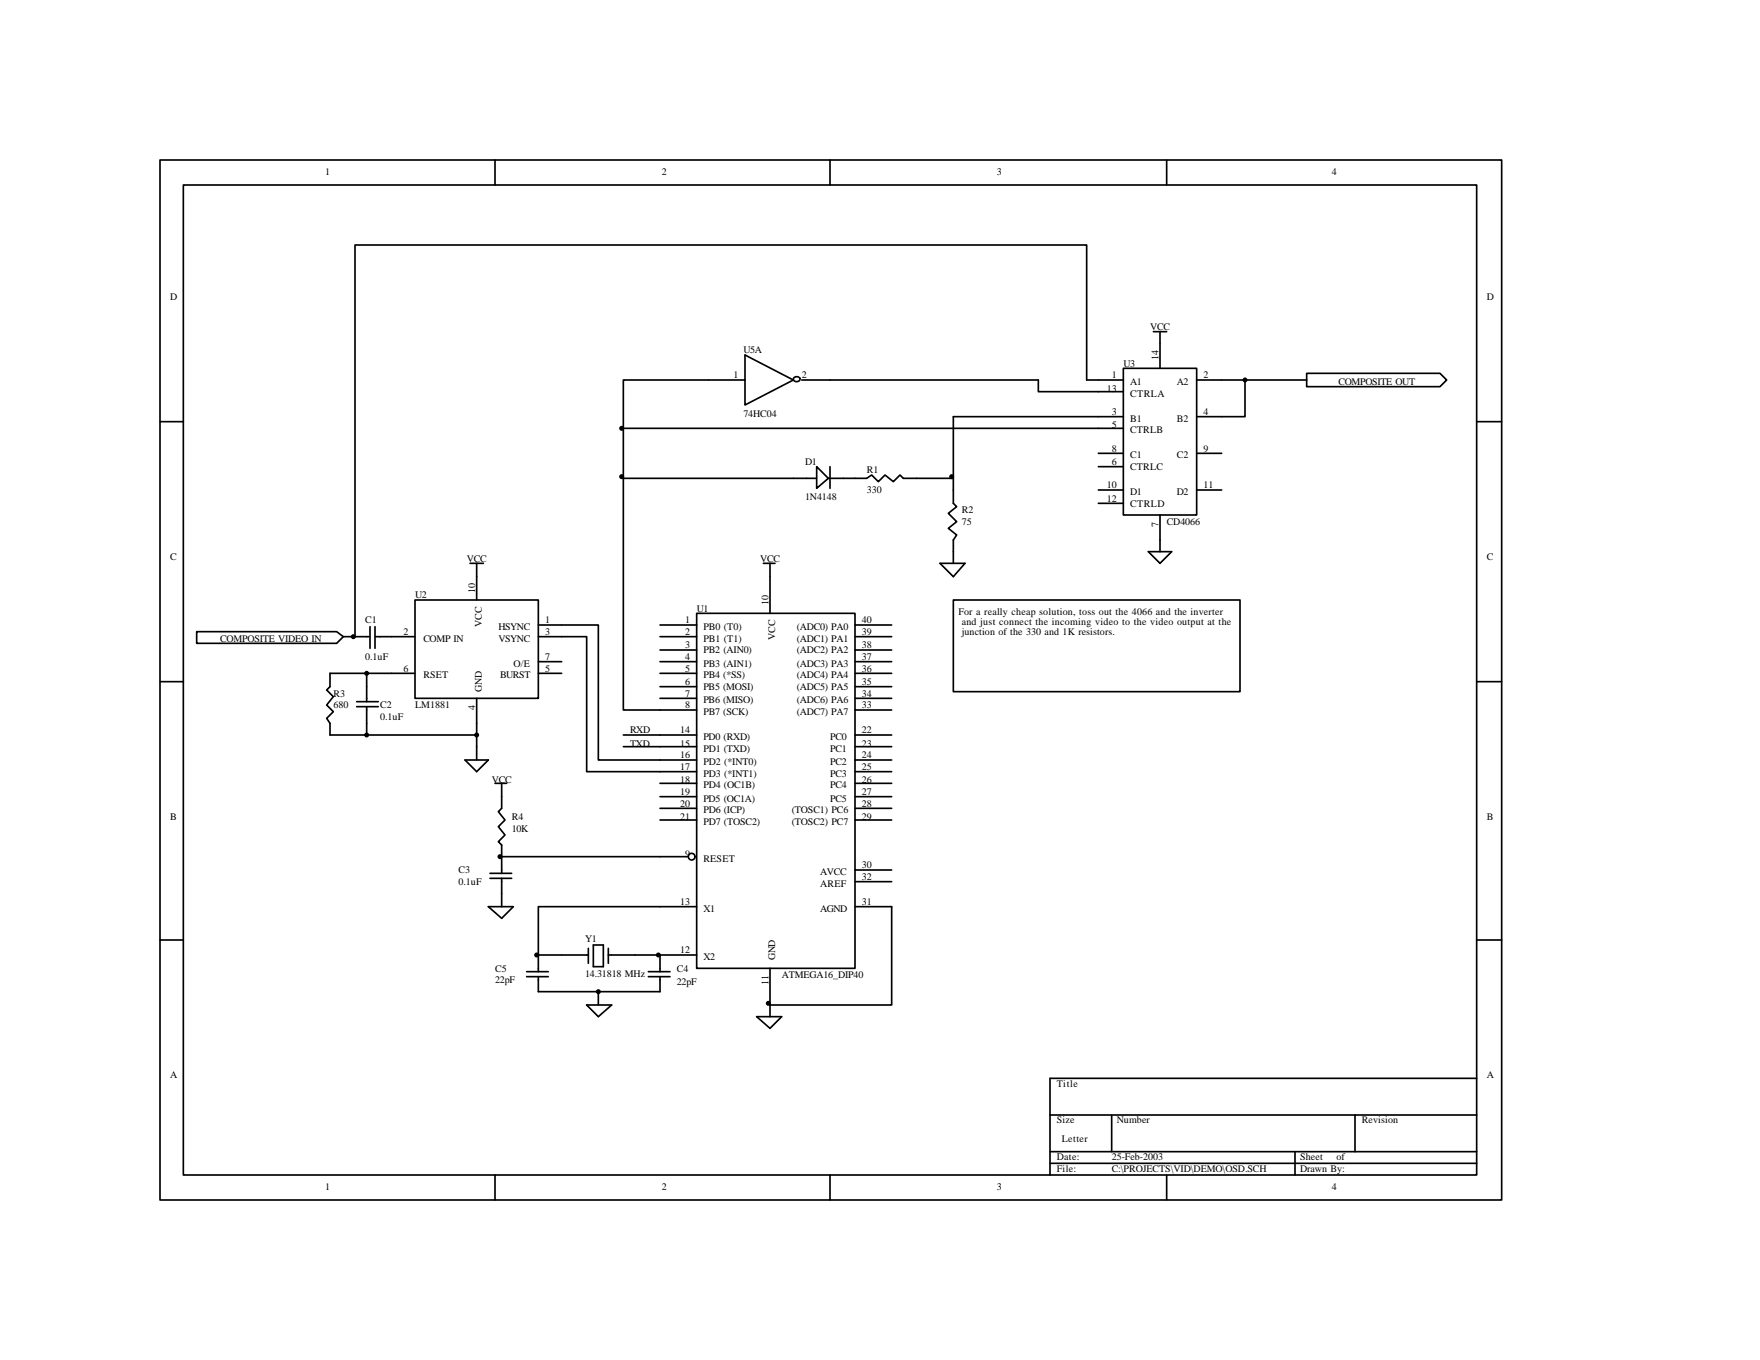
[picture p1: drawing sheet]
<svg xmlns="http://www.w3.org/2000/svg" width="279mm" height="216mm" viewBox="0 0 279 216" stroke-linecap="round" stroke-linejoin="round" font-family="sans-serif">
<g fill="none" stroke="#000" stroke-width=".26">
<path d="M25.4 25.4h213v165.1h-213zM29.1 29.4h205.3v157.1h-205.3zM78.6 25.4v4M131.8 25.4v4M185.2 25.4v4M25.4 66.9h3.7M234.4 66.9h4M25.4 108.2h3.7M234.4 108.2h4M25.4 149.2h3.7M234.4 149.2h4M166.7 177h67.7"/>
<path d="M176.5 177v5.8M215.1 177v5.8M234.4 171.2h-67.7v15.3M78.6 186.5v4M131.8 186.5v4M166.7 182.8h67.7M166.7 184.7h67.7M185.2 186.5v4M205.6 182.8v3.7"/>
</g>
<path d="M110.6 97.4h25.1v56.3h-25.1z" fill="#fff" stroke="#000" stroke-width=".26"/>
<g fill="none" stroke="#000" stroke-width=".26">
<path d="M125.9 75.9h9.8M104.8 99.2h5.8M122.2 91.5v5.9M135.7 99.2h5.9M104.8 101.1h5.8M104.8 103.2h5.8M104.8 105h5.8M104.8 106.9h5.8M104.8 109h5.8M104.8 110.9h5.8M104.8 112.7h5.8M104.8 116.7h5.8"/>
<path d="M104.8 118.5h5.8M135.7 101.1h5.9M135.7 103.2h5.9M135.7 105h5.9M135.7 106.9h5.9M135.7 109h5.9M135.7 110.9h5.9M135.7 112.7h5.9M135.7 116.7h5.9M135.7 118.5h5.9M104.8 136h4.5M104.8 120.6h5.8"/>
<path d="M104.8 122.5h5.8M104.8 124.4h5.8M104.8 126.5h5.8M104.8 128.3h5.8M104.8 130.2h5.8M135.7 120.6h5.9M135.7 122.5h5.9M135.7 124.4h5.9M135.7 126.5h5.9M135.7 128.3h5.9M135.7 130.2h5.9M135.7 138.1h5.9"/>
<path d="M135.7 140h5.9M104.8 143.9h5.8M104.8 151.6h5.8M122.2 153.7v5.8M135.7 143.9h5.9"/>
<circle cx="109.8" cy="136" r=".53"/>
</g>
<g fill="#fff" stroke="#000" stroke-width=".26">
<path d="M131.8 74.1v3.4z"/>
<path d="M129.6 74.1l1.9 1.8-1.9 1.6z" fill-rule="evenodd"/>
</g>
<path d="M135.7 75.9h1.9l.8-.5 1 1.1 1.1-1.1 1.3 1.1 1.1-1.1 .5 .5h7.9M151.3 77.8v2.1l.6 .5-1.4 1.1 1.4 1.3-1.4 1.1 1.4 1-.6 .8v1.9M121.2 89.4h1.8M122.2 89.4v2.1" fill="none" stroke="#000" stroke-width=".26"/>
<path d="M65.9 95.2h19.6v15.7h-19.6z" fill="#fff" stroke="#000" stroke-width=".26"/>
<g fill="none" stroke="#000" stroke-width=".26">
<path d="M58.7 99.5v3.4M59.5 99.5v3.4M75.7 91.5v3.7M85.5 99.2h3.7M56.4 101.1h2.3M56.6 111.4h3.5M56.6 112.2h3.5M58.2 106.9v4.5M58.2 112.2v4.5M59.5 101.1h6.4M65.9 106.9h-13.5v2.1l-.5 .5 1 1.1-1 1.3 1 1.1-1 1 .5 .8v1.9h23.3M75.7 110.9v9.7"/>
<path d="M85.5 101.1h3.7M85.5 105h3.7M85.5 106.9h3.7M73.8 120.6h3.7l-1.8 1.9zM141.6 143.9v15.6h-19.4v1.9M120.1 161.4h4l-1.9 1.8z"/>
</g>
<path d="M31.2 100.3h22.2l1.1 .8-1.1 1h-22.2z" fill-rule="evenodd" fill="#fff" stroke="#000" stroke-width=".26"/>
<g fill="none" stroke="#000" stroke-width=".26">
<path d="M74.6 89.4h2.1M75.7 89.4v2.1M54.5 101.1h1.9M83.6 155h3.4M83.6 154.3h3.4M85.5 155v2.4M93.1 159.5h4l-2.1 1.9zM93.4 151.6h-7.9v2.7M93.4 150.5v2.4M94.2 150h1.6v3.5h-1.6zM95 157.4v2.1M96.6 151.6h4.2"/>
<path d="M96.6 150.5v2.4M102.9 155h3.5M102.9 154.3h3.5M104.8 151.6v2.7M104.8 155v2.4"/>
</g>
<path d="M178.3 58.5h11.7v23.3h-11.7z" fill="#fff" stroke="#000" stroke-width=".26"/>
<g fill="none" stroke="#000" stroke-width=".26">
<path d="M183.1 52.7h2.1M184.1 52.7v5.8M151.3 66.1h27M174.4 72h3.9M174.4 68h3.9M174.4 74.1h3.9M174.4 62.2h3.9M174.4 77.8h3.9M174.4 79.9h3.9M178.3 60.3h-5.8v-21.4h-116.1v62.2M190 60.3h7.6v5.8h-7.6M190 72h3.9"/>
<path d="M190 77.8h3.9M182.3 87.6h3.7l-1.9 1.8zM184.1 81.8v5.8"/>
</g>
<path d="M207.4 59.3h21.2l1.1 1-1.1 1.1h-21.2z" fill-rule="evenodd" fill="#fff" stroke="#000" stroke-width=".26"/>
<g fill="none" stroke="#000" stroke-width=".26">
<path d="M118.3 56.4l7.6 3.9-7.6 4zM118.3 60.3h-19.3v7.7M125.9 75.9h-26.9v36.8h5.8M127 60.1a.6 .6 0 0 0-.6-.3 .6 .6 0 0 0-.5 .4 .55 .55 0 0 0 .6 .4 .55 .55 0 0 0 .5-.4M127.3 60.3h37.5v1.9h9.6M151.3 66.1v11.7M174.4 68h-75.4v7.9M197.6 60.3h9.8M89.2 99.2h5.8v21.4h9.8M149.2 89.4h4l-1.9 2.1zM151.3 87.6v1.8M89.2 101.1h3.9v21.4h11.7"/>
<path d="M99 116.7h5.8M99 118.5h5.8M77.8 139.4h3.4M77.8 138.6h3.4M78.6 124.4h1.8M79.6 124.4v3.9l-.5 .6 1.1 1.3-1.1 1 1.1 1.4-1.1 1 .5 .5v4.5M79.6 136h25.2M79.6 139.4v4.5M77.5 143.9h4l-1.9 1.9zM85.5 157.4h19.3M100.8 151.6h4M104.8 143.9h-19.3v7.7"/>
</g>
<g fill="#000" stroke="#000" stroke-width=".26">
<circle cx="98.7" cy="75.7" r=".26"/>
<circle cx="98.7" cy="68" r=".26"/>
<circle cx="151.1" cy="75.7" r=".26"/>
<circle cx="197.6" cy="60.3" r=".26"/>
<circle cx="56.1" cy="101.1" r=".26"/>
<circle cx="58.2" cy="106.9" r=".26"/>
<circle cx="58.2" cy="116.7" r=".26"/>
<circle cx="75.7" cy="116.7" r=".26"/>
<circle cx="79.4" cy="136" r=".26"/>
<circle cx="85.2" cy="151.6" r=".26"/>
<circle cx="95" cy="157.4" r=".26"/>
<circle cx="104.5" cy="151.6" r=".26"/>
<circle cx="122" cy="159.3" r=".26"/>
</g>
<path d="M151.3 95.2h45.5v14.6h-45.5z" fill="#fff" stroke="#000" stroke-width=".26"/>
<g font-size="1.6">
<text x="51.6" y="27.8">1</text>
<text x="105" y="27.8">2</text>
<text x="158.2" y="27.8">3</text>
<text x="211.4" y="27.8">4</text>
<text x="27" y="47.6">D</text>
<text x="236" y="47.6">D</text>
<text x="182.6" y="52.4">VCC</text>
<text x="118" y="56.1">U5A</text>
<text x="178.3" y="58.2">U3</text>
<text x="183.9" y="57.2" transform="rotate(-90 183.9 57.2)">14</text>
<text x="116.4" y="60.1">1</text>
<text x="127.3" y="60.1">2</text>
<text x="175.7" y="62.2">13</text>
<text x="176.5" y="65.9">3</text>
<text x="176.5" y="60.1">1</text>
<text x="179.4" y="63">CTRLA</text>
<text x="179.4" y="61.1">A1</text>
<text x="186.8" y="61.1">A2</text>
<text x="191" y="60.1">2</text>
<text x="191" y="65.9">4</text>
<text x="212.5" y="61.1">COMPOSITE OUT</text>
<text x="118" y="66.1">74HC04</text>
<text x="176.5" y="71.7">8</text>
<text x="176.5" y="68">5</text>
<text x="179.4" y="68.8">CTRLB</text>
<text x="179.4" y="66.9">B1</text>
<text x="186.8" y="66.9">B2</text>
<text x="191" y="71.7">9</text>
<text x="127.8" y="73.8">D1</text>
<text x="137.6" y="75.1">R1</text>
<text x="175.7" y="77.5">10</text>
<text x="176.5" y="73.8">6</text>
<text x="179.4" y="72.8">C1</text>
<text x="179.4" y="74.6">CTRLC</text>
<text x="186.8" y="72.8">C2</text>
<text x="191" y="77.5">11</text>
<text x="127.8" y="79.4">1N4148</text>
<text x="137.6" y="78.3">330</text>
<text x="152.7" y="81.5">R2</text>
<text x="152.7" y="83.3">75</text>
<text x="175.7" y="79.6">12</text>
<text x="179.4" y="78.6">D1</text>
<text x="179.4" y="80.4">CTRLD</text>
<text x="183.9" y="83.6" transform="rotate(-90 183.9 83.6)">7</text>
<text x="185.2" y="83.3">CD4066</text>
<text x="186.8" y="78.6">D2</text>
<text x="27" y="88.9">C</text>
<text x="74.1" y="89.2">VCC</text>
<text x="120.6" y="89.2">VCC</text>
<text x="236" y="88.9">C</text>
<text x="65.9" y="95">U2</text>
<text x="75.4" y="94.2" transform="rotate(-90 75.4 94.2)">10</text>
<text x="34.9" y="101.9">COMPOSITE VIDEO IN</text>
<text x="57.9" y="99">C1</text>
<text x="64" y="100.8">2</text>
<text x="67.2" y="101.9">COMP IN</text>
<text x="76.5" y="99.5" transform="rotate(-90 76.5 99.5)">VCC</text>
<text x="79.1" y="100">HSYNC</text>
<text x="79.1" y="101.9">VSYNC</text>
<text x="86.5" y="99">1</text>
<text x="86.5" y="100.8">3</text>
<text x="108.7" y="99">1</text>
<text x="108.7" y="100.8">2</text>
<text x="110.6" y="97.1">U1</text>
<text x="111.7" y="100">PB0 (T0)</text>
<text x="111.7" y="101.9">PB1 (T1)</text>
<text x="122" y="96" transform="rotate(-90 122 96)">10</text>
<text x="123" y="101.6" transform="rotate(-90 123 101.6)">VCC</text>
<text x="126.5" y="100">(ADC0) PA0</text>
<text x="126.5" y="101.9">(ADC1) PA1</text>
<text x="136.8" y="99">40</text>
<text x="136.8" y="100.8">39</text>
<text x="152.1" y="97.6">For a really cheap solution, toss out the 4066 and the inverter</text>
<text x="152.7" y="99.2">and just connect the incoming video to the video output at the</text>
<text x="152.7" y="100.8">junction of the 330 and 1K resistors.</text>
<text x="57.9" y="104.8">0.1uF</text>
<text x="64" y="106.6">6</text>
<text x="67.2" y="107.7">RSET</text>
<text x="79.4" y="107.7">BURST</text>
<text x="81.5" y="105.8">O/E</text>
<text x="86.5" y="104.8">7</text>
<text x="86.5" y="106.6">5</text>
<text x="108.7" y="102.9">3</text>
<text x="108.7" y="104.8">4</text>
<text x="108.7" y="106.6">5</text>
<text x="111.7" y="103.7">PB2 (AIN0)</text>
<text x="111.7" y="105.8">PB3 (AIN1)</text>
<text x="111.7" y="107.7">PB4 (*SS)</text>
<text x="126.5" y="103.7">(ADC2) PA2</text>
<text x="126.5" y="105.8">(ADC3) PA3</text>
<text x="126.5" y="107.7">(ADC4) PA4</text>
<text x="136.8" y="102.9">38</text>
<text x="136.8" y="104.8">37</text>
<text x="136.8" y="106.6">36</text>
<text x="52.9" y="110.6">R3</text>
<text x="52.9" y="112.4">680</text>
<text x="60.3" y="112.4">C2</text>
<text x="65.9" y="112.4">LM1881</text>
<text x="75.4" y="112.7" transform="rotate(-90 75.4 112.7)">4</text>
<text x="76.5" y="109.8" transform="rotate(-90 76.5 109.8)">GND</text>
<text x="108.7" y="108.7">6</text>
<text x="108.7" y="110.6">7</text>
<text x="108.7" y="112.4">8</text>
<text x="111.7" y="109.5">PB5 (MOSI)</text>
<text x="111.7" y="111.7">PB6 (MISO)</text>
<text x="111.7" y="113.5">PB7 (SCK)</text>
<text x="126.5" y="109.5">(ADC5) PA5</text>
<text x="126.5" y="111.7">(ADC6) PA6</text>
<text x="126.5" y="113.5">(ADC7) PA7</text>
<text x="136.8" y="108.7">35</text>
<text x="136.8" y="110.6">34</text>
<text x="136.8" y="112.4">33</text>
<text x="60.3" y="114.3">0.1uF</text>
<text x="100" y="116.4">RXD</text>
<text x="100" y="118.5">TXD</text>
<text x="107.9" y="118.5">15</text>
<text x="107.9" y="116.4">14</text>
<text x="111.7" y="119.3">PD1 (TXD)</text>
<text x="111.7" y="117.5">PD0 (RXD)</text>
<text x="131.8" y="117.5">PC0</text>
<text x="131.8" y="119.3">PC1</text>
<text x="136.8" y="116.4">22</text>
<text x="136.8" y="118.5">23</text>
<text x="78.1" y="124.4">VCC</text>
<text x="107.9" y="120.4">16</text>
<text x="107.9" y="122.2">17</text>
<text x="107.9" y="124.4">18</text>
<text x="111.7" y="121.4">PD2 (*INT0)</text>
<text x="111.7" y="123.3">PD3 (*INT1)</text>
<text x="111.7" y="125.1">PD4 (OC1B)</text>
<text x="131.8" y="121.4">PC2</text>
<text x="131.8" y="123.3">PC3</text>
<text x="131.8" y="125.1">PC4</text>
<text x="136.8" y="120.4">24</text>
<text x="136.8" y="122.2">25</text>
<text x="136.8" y="124.4">26</text>
<text x="27" y="130.2">B</text>
<text x="81.2" y="130.2">R4</text>
<text x="107.9" y="126.2">19</text>
<text x="107.9" y="130.2">21</text>
<text x="107.9" y="128.1">20</text>
<text x="111.7" y="127.3">PD5 (OC1A)</text>
<text x="111.7" y="131">PD7 (TOSC2)</text>
<text x="111.7" y="129.1">PD6 (ICP)</text>
<text x="125.7" y="129.1">(TOSC1) PC6</text>
<text x="125.7" y="131">(TOSC2) PC7</text>
<text x="131.8" y="127.3">PC5</text>
<text x="136.8" y="126.2">27</text>
<text x="136.8" y="128.1">28</text>
<text x="136.8" y="130.2">29</text>
<text x="236" y="130.2">B</text>
<text x="81.2" y="132">10K</text>
<text x="108.7" y="136">9</text>
<text x="111.7" y="136.8">RESET</text>
<text x="136.8" y="137.8">30</text>
<text x="72.8" y="138.6">C3</text>
<text x="72.8" y="140.5">0.1uF</text>
<text x="107.9" y="143.7">13</text>
<text x="130.2" y="138.9">AVCC</text>
<text x="130.2" y="140.8">AREF</text>
<text x="136.8" y="143.7">31</text>
<text x="136.8" y="139.7">32</text>
<text x="92.9" y="149.5">Y1</text>
<text x="111.7" y="144.7">X1</text>
<text x="130.2" y="144.7">AGND</text>
<text x="78.6" y="154.3">C5</text>
<text x="92.9" y="155">14.31818 MHz</text>
<text x="107.4" y="154.3">C4</text>
<text x="107.9" y="151.3">12</text>
<text x="111.7" y="152.4">X2</text>
<text x="123" y="152.4" transform="rotate(-90 123 152.4)">GND</text>
<text x="124.1" y="155.3">ATMEGA16_DIP40</text>
<text x="78.6" y="156.1">22pF</text>
<text x="107.4" y="156.4">22pF</text>
<text x="122" y="156.4" transform="rotate(-90 122 156.4)">11</text>
<text x="27" y="171.2">A</text>
<text x="167.7" y="172.5">Title</text>
<text x="236" y="171.2">A</text>
<text x="167.7" y="178.3">Size</text>
<text x="177.3" y="178.3">Number</text>
<text x="216.2" y="178.3">Revision</text>
<text x="167.7" y="184.1">Date:</text>
<text x="168.5" y="181.2">Letter</text>
<text x="176.5" y="184.1">25-Feb-2003</text>
<text x="206.4" y="184.1">Sheet</text>
<text x="212.1" y="184.1">of</text>
<text x="51.6" y="188.9">1</text>
<text x="105" y="188.9">2</text>
<text x="158.2" y="188.9">3</text>
<text x="167.7" y="186">File:</text>
<text x="176.5" y="186">C:\PROJECTS\VID\DEMO\OSD.SCH</text>
<text x="206.4" y="186">Drawn By:</text>
<text x="211.4" y="188.9">4</text>
</g>
</svg>
